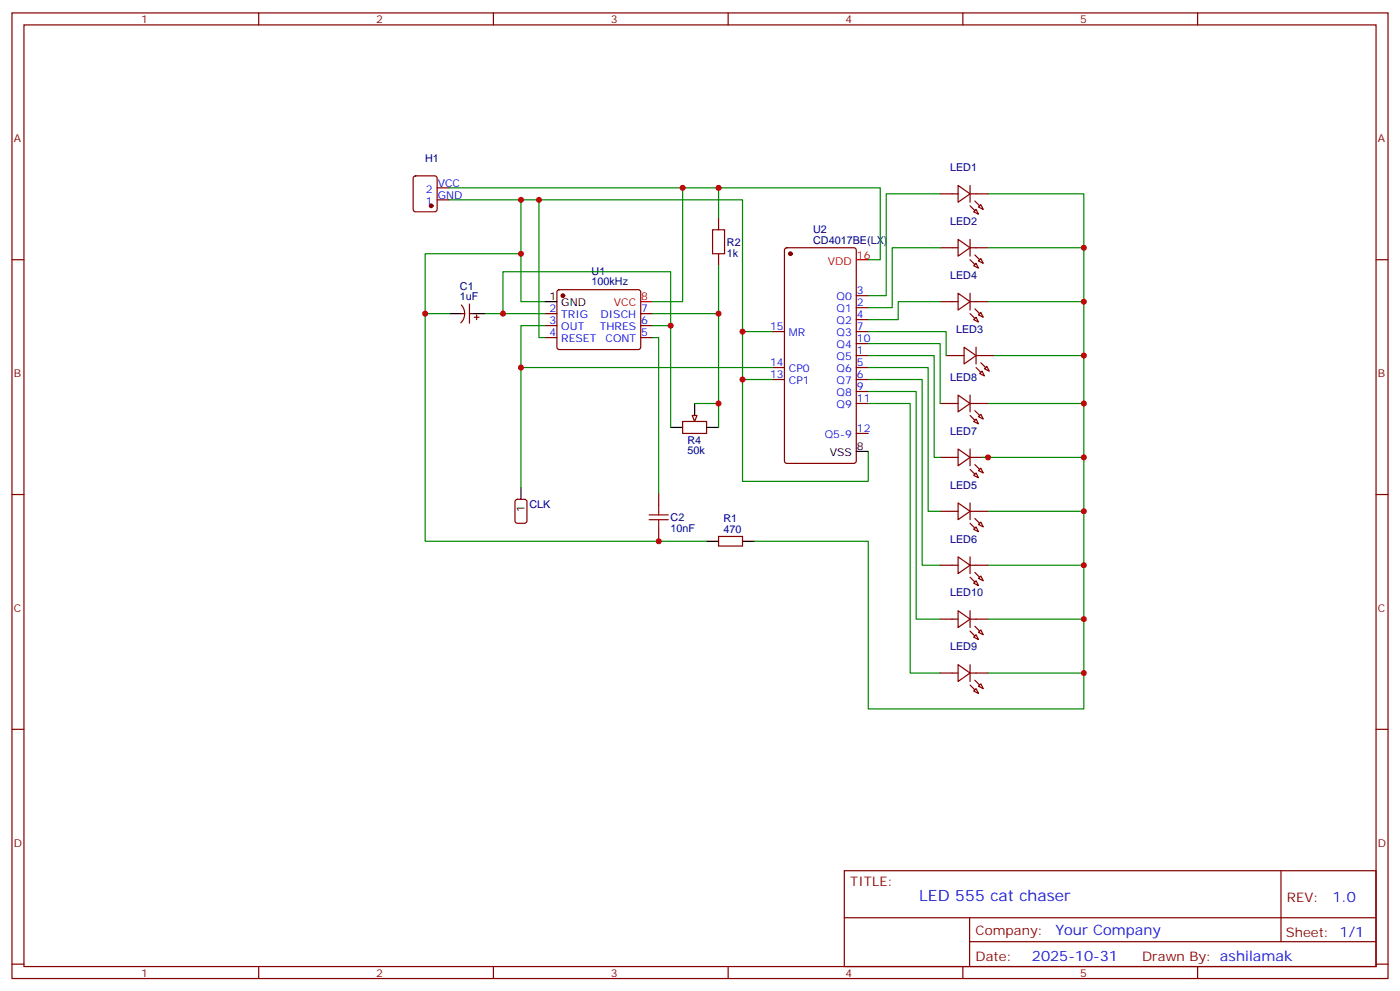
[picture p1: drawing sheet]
<svg xmlns="http://www.w3.org/2000/svg" width="412mm" height="292mm" viewBox="0 0 412 292" stroke-linecap="round" stroke-linejoin="round" font-family="sans-serif">
<g fill="none" stroke="#870000" stroke-width=".35">
<path d="M3.5 3.8h405.4v284.3h-405.4zM7.1 7.3h398.2v277.3h-398.2zM76.2 3.8v3.5M145.3 3.8v3.5M214.5 3.8v3.5M283.6 3.8v3.5M352.8 3.8v3.5M121.9 52l.5-.2h5.7l.6 .4 .1 9.5-.5 .6-5.9 .1-.6-.5-.1-9.4zM128.8 58.8h3.5M128.8 55.3h3.5M276.9 57.1h5.3M282.2 54.6l3.6 2.5-3.6 2.4z"/>
<path d="M285.8 57.1h5.2M285.8 54.6v4.9M3.5 76.5h3.6M211.7 64.1v3.6M211.7 74.7v3.5M231.3 73.2l.5-.2h19.7l.7 .4v62.3l-.4 .7-20 .1-.7-.5v-62.3zM286.8 62.4l.7-.7 .7 1.4zM288.2 61l.7-.7 .7 1.4zM405.3 76.5h3.6M135.8 92.4h1.1M135.9 89.8a3.8 3.8 0 0 1-.2 5.3M138.3 92.4h1"/>
<path d="M138.3 89.5v5.7M139.7 93.4h1.4M140.4 92.7v1.4M160.5 92.4h3.5M160.5 95.9h3.5M160.5 99.4h3.5M164.3 85.5l.4-.2h23.3l.5 .2 .2 .5v16.5l-.7 .4h-23.5l-.5-.7v-16.2zM188.7 92.4h3.6M188.7 95.9h3.6M188.7 99.4h3.6M227.5 97.6h3.6M252.2 97.6h3.6"/>
<path d="M252.2 94.1h3.6M252.2 90.6h3.6M252.2 87.1h3.6M227.5 108.2h3.6M227.5 111.8h3.6M252.2 108.2h3.6M252.2 111.8h3.6M252.2 118.8h3.6M252.2 115.3h3.6M252.2 104.7h3.6M252.2 101.2h3.6M201.1 124.1h7v3.5h-7z"/>
<path d="M252.2 127.6h3.6M3.5 145.6h3.6M151.9 147.2l.5-.2h2.1l.7 .5v5.9l-.4 .6-2.4 .1-.7-.5v-5.9zM194 145.3v3.5M194 155.9v3.5M211.7 158h7v2.8h-7zM405.3 145.6h3.6M3.5 214.8h3.6M405.3 214.8h3.6M248.7 256.4h156.6v28.2h-156.6zM377.3 256.4v20.9M248.7 270.2h156.5"/>
<path d="M285.6 277.3h119.6M285.6 270.2v14.2M3.5 283.9h3.6M76.2 284.6v3.5M145.3 284.6v3.5M214.5 284.6v3.5M283.6 284.6v3.5M352.8 284.6v3.5M405.3 283.9h3.6"/>
</g>
<g fill="#870000" stroke="#870000" stroke-width=".35">
<path d="M287.2 59.2l1.4 1.4z"/>
<path d="M285.8 60.6l1.4 1.4z"/>
<circle cx="165.8" cy="87.1" r=".53"/>
<circle cx="232.8" cy="74.7" r=".53"/>
<circle cx="127" cy="60.6" r=".53"/>
</g>
<path d="M132.3 92.4h3.5M139.3 92.4h3.6M160.5 88.8h3.5M204.6 118.8v3.5M197.6 125.9h3.5M208.1 125.9h3.6M252.2 132.9h3.6M153.5 143.5v3.5M208.1 159.4h3.6M218.7 159.4h3.5" fill="none" stroke="#000" stroke-width=".35"/>
<path d="M252.2 76.5h3.6M188.7 88.8h3.6" fill="none" stroke="#f00" stroke-width=".35"/>
<path d="M209.9 67.7h3.5v7h-3.5zM191.2 153h5.6M191.2 151.6h5.6M194 148.8v2.8M194 153v2.9" fill="none" stroke="#a10000" stroke-width=".35"/>
<path d="M203.9 122.3h1.4l-.7 1.8z" fill="#f0f0f0" stroke="#870000" stroke-width=".35"/>
<g fill="none" stroke="#870000" stroke-width=".35">
<path d="M276.9 73h5.3M282.2 70.5l3.6 2.5-3.6 2.4zM285.8 73h5.2M285.8 70.5v4.9M286.8 78.2l.7-.7 .7 1.5zM288.2 76.8l.7-.7 .7 1.4zM276.9 88.8h5.3M282.2 86.4l3.6 2.4-3.6 2.5zM285.8 86.4v4.9M285.8 88.8h5.2M286.8 94.1l.7-.7 .7 1.4zM288.2 92.7l.7-.7 .7 1.4z"/>
<path d="M276.9 118.8h5.3M278.7 104.7h5.3M282.2 116.3l3.6 2.5-3.6 2.5zM284 102.2l3.5 2.5-3.5 2.5zM285.8 116.3v5M285.8 118.8h5.2M287.5 104.7h5.3M287.5 102.2v5M288.6 110l.7-.7 .7 1.4zM290 108.6l.7-.7 .7 1.4zM276.9 134.7h5.3M282.2 132.2l3.6 2.5-3.6 2.5z"/>
<path d="M285.8 132.2v5M285.8 134.7h5.2M286.8 140l.7-.7 .7 1.4zM286.8 124.1l.7-.7 .7 1.4zM288.9 137.9l.7 1.4-1.4-.7zM288.9 122l.7 1.4-1.4-.7zM276.9 150.6h5.3M282.2 148.1l3.6 2.5-3.6 2.4zM285.8 148.1v4.9M285.8 150.6h5.2M286.8 155.9l.7-.7 .7 1.4zM288.9 153.7l.7 1.5-1.4-.8z"/>
<path d="M276.9 166.4h5.3M282.2 164l3.6 2.4-3.6 2.5zM282.2 179.8l3.6 2.5-3.6 2.5zM285.8 164v4.9M285.8 179.8v5M285.8 166.4h5.2M286.8 171.7l.7-.7 .7 1.4zM288.9 169.6l.7 1.4-1.4-.7zM276.9 198.2h5.3M276.9 182.3h5.3M282.2 195.7l3.6 2.5-3.6 2.5zM285.8 195.7v5"/>
<path d="M285.8 198.2h5.2M285.8 182.3h5.2M286.8 187.6l.7-.7 .7 1.4zM288.9 185.5l.7 1.4-1.4-.7zM286.8 203.5l.7-.7 .7 1.4zM288.9 201.4l.7 1.4-1.4-.7z"/>
</g>
<g fill="#870000" stroke="#870000" stroke-width=".35">
<path d="M287.2 75.1l1.4 1.4z"/>
<path d="M285.8 76.5l1.4 1.4z"/>
<path d="M288.9 106.8l1.4 1.4z"/>
<path d="M287.5 108.2l1.4 1.4z"/>
<path d="M287.2 90.9l1.4 1.5z"/>
<path d="M285.8 92.4l1.4 1.4z"/>
<path d="M287.2 152.7l1.4 1.4z"/>
<path d="M285.8 154.1l1.4 1.4z"/>
<path d="M287.2 168.6l1.4 1.4z"/>
<path d="M285.8 170l1.4 1.4z"/>
<path d="M287.2 136.8l1.4 1.4z"/>
<path d="M285.8 138.2l1.4 1.4z"/>
<path d="M287.2 120.9l1.4 1.4z"/>
<path d="M285.8 122.3l1.4 1.5z"/>
<path d="M287.2 200.3l1.4 1.4z"/>
<path d="M285.8 201.7l1.4 1.4z"/>
<path d="M287.2 184.4l1.4 1.4z"/>
<path d="M285.8 185.8l1.4 1.5z"/>
</g>
<g fill="none" stroke="#008700" stroke-width=".35">
<path d="M132.3 55.3h127v21.2h-3.5M132.3 58.8h86.4v82.9h37.1v-8.8M153.5 58.8v30h7M158.7 58.8v40.6h1.8M201.1 55.3v33.5h-8.8M211.7 55.3v8.8M276.9 57.1h-15.8v30h-5.3M291 57.1h28.3v151.7h-63.5v-49.4h-33.6M153.5 74.7h-28.3v17.7h7.1M211.7 78.2v47.7M276.9 73h-14.1v17.6h-7M291 73h28.3"/>
<path d="M125.2 92.4v67h82.9M142.9 92.4h17.6M148.2 92.4v-12.4h49.4v15.9M160.5 95.9h-7v47.6M192.3 95.9h5.3v30M192.3 99.4h1.7v45.9M192.3 92.4h19.4M218.7 97.6h8.8M255.8 97.6h22.9v7.1M276.9 88.8h-12.3v5.3h-8.8M291 88.8h28.3M153.5 108.2h74"/>
<path d="M204.6 118.8h7.1M218.7 111.8h8.8M255.8 101.2h21.1v17.6M255.8 104.7h19.4v30h1.7M255.8 108.2h17.6v42.4h3.5M255.8 111.8h15.8v54.6h5.3M255.8 115.3h14.1v67h7M255.8 118.8h12.3v79.4h8.8M291 118.8h28.3M292.8 104.7h26.5M289.3 134.7h30M291 150.6h28.3"/>
<path d="M291 166.4h28.3M291 182.3h28.3M291 198.2h28.3"/>
</g>
<g fill="#c00">
<circle cx="211.7" cy="55.3" r=".88"/>
<circle cx="211.7" cy="92.4" r=".88"/>
<circle cx="211.7" cy="118.8" r=".88"/>
<circle cx="148.2" cy="92.4" r=".88"/>
<circle cx="197.6" cy="95.9" r=".88"/>
<circle cx="201.1" cy="55.3" r=".88"/>
<circle cx="153.5" cy="108.2" r=".88"/>
<circle cx="218.7" cy="111.8" r=".88"/>
<circle cx="218.7" cy="97.6" r=".88"/>
<circle cx="125.2" cy="92.4" r=".88"/>
<circle cx="194" cy="159.4" r=".88"/>
<circle cx="319.3" cy="73" r=".88"/>
<circle cx="319.3" cy="88.8" r=".88"/>
<circle cx="319.3" cy="104.7" r=".88"/>
<circle cx="319.3" cy="118.8" r=".88"/>
<circle cx="319.3" cy="134.7" r=".88"/>
<circle cx="291" cy="134.7" r=".88"/>
<circle cx="319.3" cy="150.6" r=".88"/>
<circle cx="319.3" cy="166.4" r=".88"/>
<circle cx="319.3" cy="182.3" r=".88"/>
<circle cx="319.3" cy="198.2" r=".88"/>
<circle cx="153.5" cy="74.7" r=".88"/>
<circle cx="158.8" cy="58.8" r=".88"/>
<circle cx="153.5" cy="58.8" r=".88"/>
</g>
<text font-size="4.6" fill="#00f" x="270.8" y="265.4">LED 555 cat chaser</text>
<g font-size="4.2" fill="#00f">
<text x="392.5" y="265.7">1.0</text>
<text x="310.9" y="275.2">Your Company</text>
<text x="304" y="283">2025-10-31</text>
</g>
<g font-size="3.9" fill="#800">
<text x="250.5" y="261">TITLE:</text>
<text x="379.1" y="265.7">REV:</text>
<text x="287.4" y="275.2">Company:</text>
<text x="378.7" y="275.8">Sheet: 1/1</text>
<text x="287.4" y="282.9">Date:</text>
<text x="336.4" y="282.9">Drawn By: ashilamak</text>
</g>
<g font-size="3.2" fill="#800">
<text x="41.6" y="6.8">1</text>
<text x="110.8" y="6.8">2</text>
<text x="179.9" y="6.8">3</text>
<text x="249.1" y="6.8">4</text>
<text x="318.2" y="6.8">5</text>
<text x="4.1" y="41.9">A</text>
<text x="405.9" y="41.9">A</text>
<text x="4.1" y="111.1">B</text>
<text x="405.9" y="111.1">B</text>
<text x="4.1" y="180.2">C</text>
<text x="405.9" y="180.2">C</text>
<text x="4.1" y="249.3">D</text>
<text x="405.9" y="249.3">D</text>
<text x="41.6" y="287.6">1</text>
<text x="110.8" y="287.6">2</text>
<text x="179.9" y="287.6">3</text>
<text x="249.1" y="287.6">4</text>
<text x="318.2" y="287.6">5</text>
</g>
<g font-size="3.2" fill="#000080">
<text x="125.3" y="47.6">H1</text>
<text x="279.9" y="50.4">LED1</text>
<text x="239.5" y="71.7">CD4017BE(LX)</text>
<text x="239.5" y="68.6">U2</text>
<text x="279.9" y="66.3">LED2</text>
<text x="214.1" y="75.5">1k</text>
<text x="214.1" y="72.4">R2</text>
<text x="174.3" y="84">100kHz</text>
<text x="174.3" y="80.9">U1</text>
<text x="279.9" y="82.2">LED4</text>
<text x="135.5" y="88.5">1uF</text>
<text x="135.5" y="85.3">C1</text>
<text x="281.6" y="98">LED3</text>
<text x="279.9" y="112.1">LED8</text>
<text x="202.5" y="130.7">R4</text>
<text x="279.9" y="128">LED7</text>
<text x="202.5" y="133.8">50k</text>
<text x="279.9" y="143.9">LED5</text>
<text x="155.9" y="149.6">CLK</text>
<text x="197.6" y="153.5">C2</text>
<text x="213.1" y="153.8">R1</text>
<text x="197.6" y="156.6">10nF</text>
<text x="213.1" y="156.9">470</text>
<text x="279.9" y="159.8">LED6</text>
<text x="279.9" y="175.6">LED10</text>
<text x="279.9" y="191.5">LED9</text>
</g>
<g font-size="3.2" fill="#00f">
<text x="125.4" y="56.7">2</text>
<text x="128.9" y="58.5">GND</text>
<text x="128.9" y="55">VCC</text>
<text x="125.4" y="60.3">1</text>
<text x="246.4" y="88.5">Q0</text>
<text x="252.4" y="86.7">3</text>
<text x="161.9" y="92">2</text>
<text x="161.9" y="95.5">3</text>
<text x="165.3" y="93.8">TRIG</text>
<text x="176.9" y="93.8">DISCH</text>
<text x="188.9" y="95.5">6</text>
<text x="188.9" y="92">7</text>
<text x="246.4" y="95.5">Q2</text>
<text x="246.4" y="92">Q1</text>
<text x="252.4" y="93.8">4</text>
<text x="252.4" y="90.2">2</text>
<text x="161.9" y="99.1">4</text>
<text x="165.3" y="97.3">OUT</text>
<text x="165.3" y="100.8">RESET</text>
<text x="176.7" y="97.3">THRES</text>
<text x="178.4" y="100.8">CONT</text>
<text x="188.9" y="99.1">5</text>
<text x="226.9" y="97.3">15</text>
<text x="232.4" y="99.1">MR</text>
<text x="246.4" y="99.1">Q3</text>
<text x="252.4" y="100.8">10</text>
<text x="252.4" y="97.3">7</text>
<text x="226.9" y="107.9">14</text>
<text x="246.4" y="106.1">Q5</text>
<text x="246.4" y="102.6">Q4</text>
<text x="252.4" y="107.9">5</text>
<text x="252.4" y="104.4">1</text>
<text x="226.9" y="111.4">13</text>
<text x="232.4" y="109.6">CP0</text>
<text x="232.4" y="113.2">CP1</text>
<text x="246.4" y="113.2">Q7</text>
<text x="246.4" y="109.6">Q6</text>
<text x="252.4" y="111.4">6</text>
<text x="246.4" y="116.7">Q8</text>
<text x="252.4" y="118.5">11</text>
<text x="252.4" y="114.9">9</text>
<text x="246.4" y="120.2">Q9</text>
<text x="243" y="129">Q5-9</text>
<text x="252.4" y="127.3">12</text>
</g>
<g font-size="3.2" fill="#f00">
<text x="243.9" y="77.9">VDD</text>
<text x="252.4" y="76.1">16</text>
<text x="188.9" y="88.5">8</text>
<text x="180.8" y="90.2">VCC</text>
</g>
<g font-size="3.2">
<text x="161.9" y="88.5">1</text>
<text x="165.3" y="90.2">GND</text>
<text x="244.4" y="134.3">VSS</text>
<text x="252.4" y="132.6">8</text>
<text x="154.5" y="150.8" transform="rotate(-90 154.5 150.8)">1</text>
</g>
</svg>
